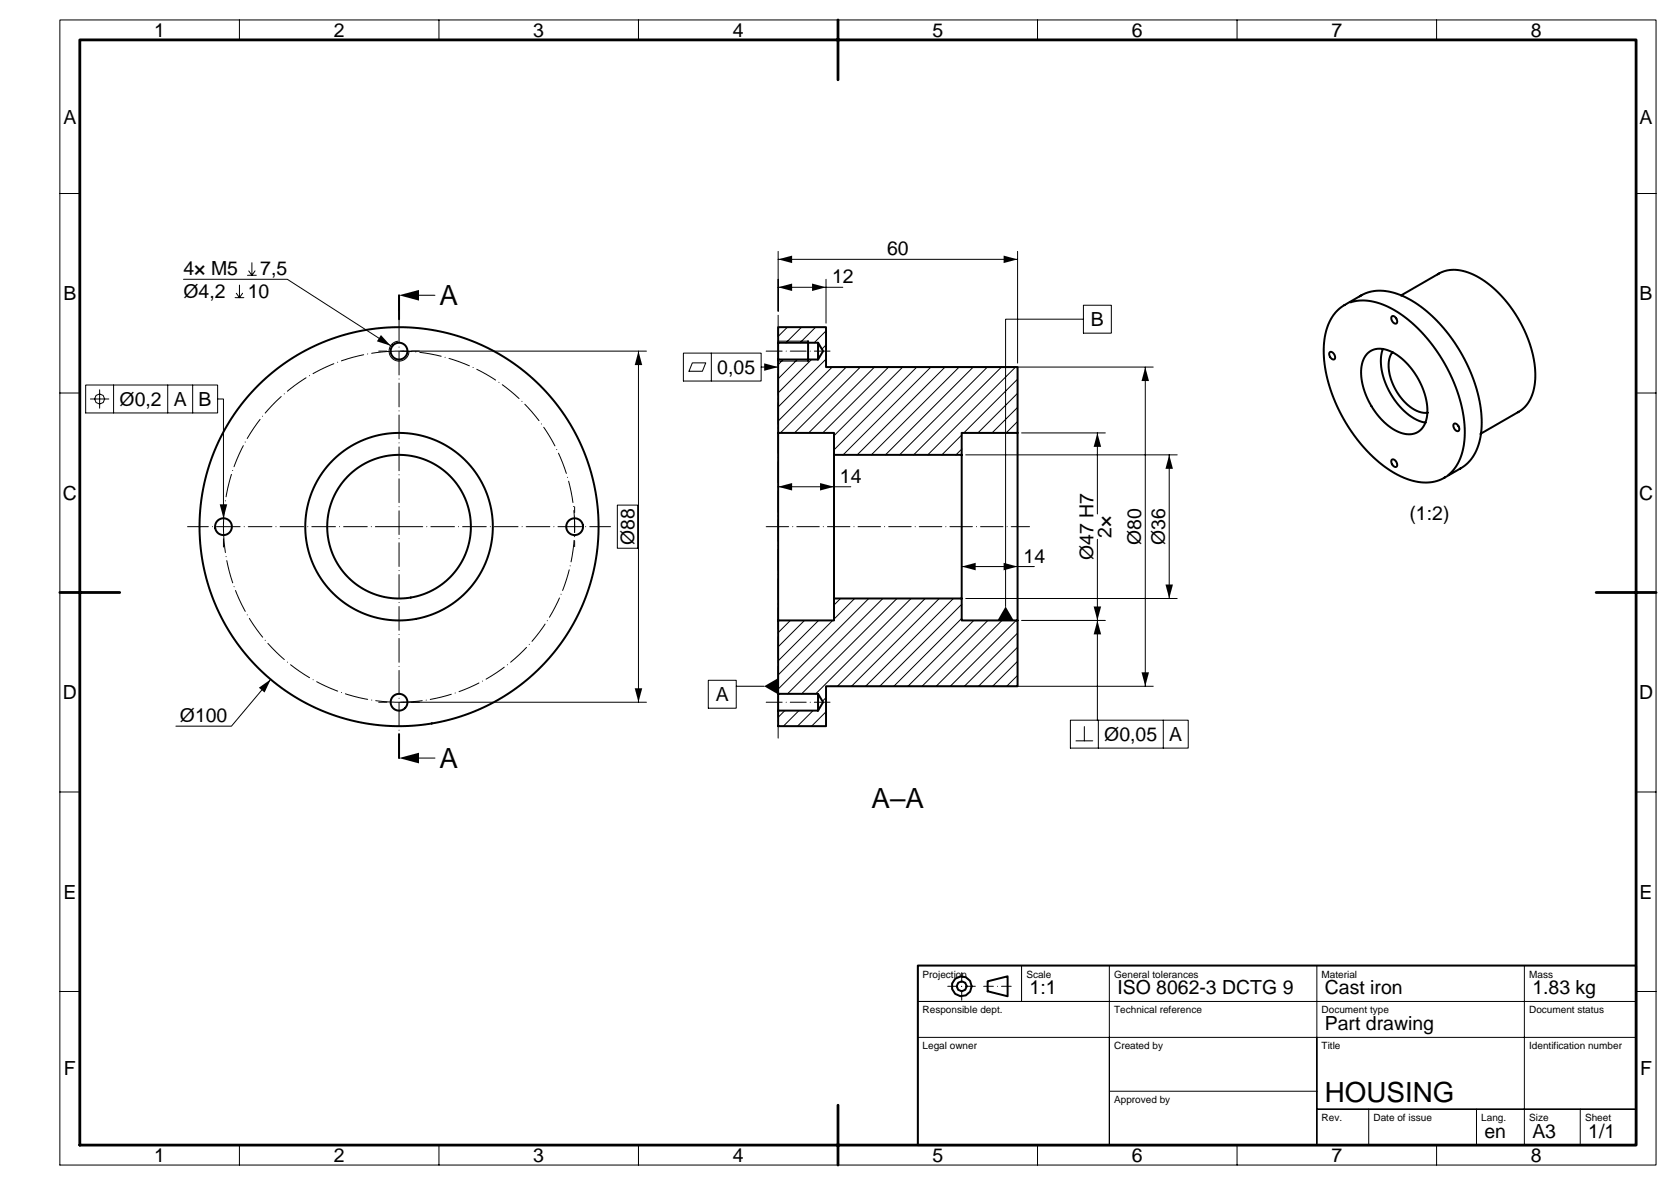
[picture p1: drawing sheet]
<svg xmlns="http://www.w3.org/2000/svg" width="420mm" height="297mm" viewBox="0 0 420 297" stroke-linecap="round" stroke-linejoin="round" font-family="sans-serif">
<g fill="#000">
<path d="M100 74l5-1.3v2.6zM195 72l3.5-.9v1.8zM195 65l3.5-.9v1.8zM203.5 71.1l3.5 .9-3.5 .9zM251.5 64.1l3.5 .9-3.5 .9zM95.5 84l2.4 2.7-3.5-1.2zM160 88l.9 3.5h-1.8zM191.5 91.1l3.5 .9-3.5 .9zM287 92l.9 3.5h-1.8zM275 108.5l.9 3.5h-1.8zM293 114l.9 3.5h-1.8zM55.1 126.4h1.8l-.9 3.5z"/>
<path d="M195 122l3.5-.9v1.8zM205.5 121.1l3.5 .9-3.5 .9zM241 142l3.5-.9v1.8zM252 152l2 3.5h-4zM251.5 141.1l3.5 .9-3.5 .9zM274.1 152h1.8l-.9 3.5zM275 155.5l.9 3.5h-1.8zM292.1 146.5h1.8l-.9 3.5zM64.9 172.4l2.9-2.1-1.5 3.3zM159.1 172.5h1.8l-.9 3.5zM191.5 172l3.5-2v4zM286.1 168.5h1.8l-.9 3.5z"/>
<path d="M100 190l5-1.3v2.6z"/>
</g>
<g fill="none" stroke="#000" stroke-width=".25">
<path d="M15 5h400v287h-400zM60 5v5M110 5v5M160 5v5M210 5v5M260 5v5M310 5v5M360 5v5M15 48.5h5M410 48.5h5M46 70h26l25.9 16.7M58.9 74.6h2.2"/>
<path d="M60 71.5v3.1l-.8-1.1M60.8 73.5l-.8 1.1M62 69h2.2M63.1 65.9v3.1l-.8-1.1M63.9 67.9l-.8 1.1M104 74h5M195 63v15v-8M195 72h16.2M195 65h60M207 70v11M255 63v28M271.5 76.5h7v7h-7z"/>
<path d="M15 98.5h5M21.5 96.5h33v7h-33zM25 97.7v4.6M28.5 96.5v7M42 96.5v7M48.3 96.5v7M99.7 85.5a2.5 2.5 0 0 0-2.2 2.6 2.5 2.5 0 0 0 2.4 2.4 2.5 2.5 0 0 0 2.6-2.2M101 88h61M160 88v88M171.3 88.5h19.4v7h-19.4zM173.5 91h3.4l-.9 2.1h-3.3zM178.3 88.5v7"/>
<path d="M190.7 92h4.3M195 90.5h7.5M195 85.5h7.5M196.3 90.1l-1.3 1.3M197.3 82l-2.3 2.3M199.8 90.1l-4.8 4.8M200.9 82l-3.9 3.9M203.4 90.1l-8.4 8.4M204.4 82l-3.9 3.9M207 90l-12 12M207 82.9l-3 3M207 86.5l-1 1"/>
<path d="M208 92h81M208.5 92l-13.5 13.5M212.1 92l-16.5 16.5M215.6 92l-16.5 16.5M219.1 92l-16.5 16.5M222.7 92l-16.5 16.5M226.2 92l-17.2 17.2M229.7 92l-20.7 20.7M233.3 92l-22 22M236.8 92l-22 22M240.4 92l-22 22M243.9 92l-22 22"/>
<path d="M247.4 92l-22 22M251 92l-22 22M254.5 92l-22 22M255 98.6l-9.9 9.9M255 95l-13.5 13.5M271.5 80h-19.5v72M287 92v80M410 98.5h5M22.7 100h4.6M54.5 100h1.5v29.9M241 112.6l-1.4 1.4M241 109l-5 5"/>
<path d="M242 114h53M255 105.6l-2.9 2.9M255 102.1l-6.4 6.4M256 108.5h21M275 108.5v20.3M293 114v36M154.7 126.6h5.1v10.8h-5.1zM195 122h18.2M275 135.2v45.3M15 148.5h5M198.1 155.5l-3.1 3.1M201.6 155.5l-6.6 6.6"/>
<path d="M205.1 155.5l-10.1 10.1M208.7 155.5l-13.7 13.7M210.6 150l-1.6 1.6M214.2 150l-5.2 5.2M217.7 150l-22.7 22.7M221.2 150l-23.9 23.9M224.8 150l-23.9 23.9M228.3 150l-23.9 23.9M231.8 150l-22 22M235.4 150l-22 22M238.9 150l-22 22M241 155l-17 17"/>
<path d="M241 151.5l-20.5 20.5M241 142h18.2M242 150h53M244 155.5l-16.5 16.5M247.6 155.5l-16.5 16.5M251.1 155.5l-16.5 16.5M254.6 155.5l-16.5 16.5M255 158.7l-13.3 13.3M256 155.5h21M410 148.5h5M67.8 170.3l-9.8 11.7h-13.9M101 176h61"/>
<path d="M177.5 170.5h7v7h-7zM184.5 172h7M196.7 178.1l-1.7 1.7M200.2 178.1l-3.9 3.9M203.7 178.1l-3.9 3.9M207 178.4l-3.6 3.6M207 174.9l-.9 .8M208 172h81M255 169.3l-2.7 2.7M255 165.7l-6.3 6.3M255 162.2l-9.8 9.8M15 198.5h5"/>
<path d="M104 190h5M207 181.9l-.1 .1M268.2 180.5h29.6v7h-29.6zM269.6 185.7h4.2M271.7 182.1v3.6M275.2 180.5v7M291.5 180.5v7M410 198.5h5M15 248.5h5M256 242v9M278 242v9M330 242v45v-27"/>
<path d="M382 242v45M410 251v-9h-180v45h180v-36h-180h48v36v-27h132M410 248.5h5M230 260h48M278 273.5h52M330 278h80zM343 278v9M370 278v9M396 278v9M60 287v5M110 287v5M160 287v5"/>
<path d="M210 287v5M260 287v5M310 287v5M360 287v5"/>
<circle cx="25" cy="100" r="1.26"/>
</g>
<path d="M237.5 247.2h7M241 250.7v-7M246.5 247.2h7" fill="none" stroke="#000" stroke-width=".25" stroke-dasharray="2.4 1 0 1"/>
<path d="M100 132h-53M100 132h53" fill="none" stroke="#000" stroke-width=".25" stroke-dasharray="5.9 1 0 1"/>
<path d="M100 190v-116" fill="none" stroke="#000" stroke-width=".25" stroke-dasharray="6 1 0 1"/>
<path d="M94.9 88h10.2M56 137.1v-10.2M94.9 176h10.2" fill="none" stroke="#000" stroke-width=".25" stroke-dasharray="2.1 1 0 1"/>
<path d="M144 132v-5.1M144 132v5.1" fill="none" stroke="#000" stroke-width=".25" stroke-dasharray="1.5 1 0 1"/>
<path d="M192 132h66" fill="none" stroke="#000" stroke-width=".25" stroke-dasharray="5.6 1 0 1"/>
<path d="M192 88h16M192 176h16" fill="none" stroke="#000" stroke-width=".25" stroke-dasharray="4 1 0 1"/>
<path d="M100.4 176a44 44 0 0 0 43.6-44 44 44 0 0 0-43.6-44" fill="none" stroke="#000" stroke-width=".25" stroke-dasharray="5.4 1 0 1"/>
<path d="M98.9 88a44 44 0 0 0-42.9 43.3M56 132.8a44 44 0 0 0 42.9 43.2" fill="none" stroke="#000" stroke-width=".25" stroke-dasharray="5.8 1 0 1"/>
<path d="M195 79v106" fill="none" stroke="#000" stroke-width=".25" stroke-dasharray="5.3 1 0 1"/>
<path d="M100 74v6M100 190v-6" fill="none" stroke="#000" stroke-width=".5" stroke-dasharray="11.5 2 0 2"/>
<g fill="none" stroke="#000" stroke-width=".5">
<path d="M337 76.4a11.8 11.8 0 0 0-5.2 10.1 37.7 37.7 0 0 0 9.7 25.3 24.9 24.9 0 0 0 14.1 9 9.6 9.6 0 0 0 6.5-1.1M338.4 75.8a14.9 14.9 0 0 1 12.7 3 39.5 39.5 0 0 1 16 29.4 13.5 13.5 0 0 1-4.1 10.8M340.7 74.3a11.4 11.4 0 0 1 11.2 .1 36.5 36.5 0 0 1 16.7 18.9 27.7 27.7 0 0 1 2 18.1 9.9 9.9 0 0 1-4.8 6.1M341.1 74l-4.2 2.5M348.8 79.3h.5l.6 .5 .2 .7-.2 .6-.5-.1-.5-.5-.2-.6zM360.3 68.8a9.6 9.6 0 0 1 9.9 .5 30.9 30.9 0 0 1 14.5 25.7 9.6 9.6 0 0 1-4.3 8.3M360.6 68.6l-9.5 5.4M195 82h12v10h48v80h-48v10h-12zM195 85.9h10l1.3 2.1-1.3 2.1h-10M202.5 85.5v5M205 85.9v4.2M333.2 88.3l.5-.1 .6 .5 .3 .8-.2 .5h-.5l-.5-.5-.3-.7z"/>
<path d="M342.7 88.5a5.4 5.4 0 0 1 6.7 0 17.9 17.9 0 0 1 8.2 15.9 4.7 4.7 0 0 1-7.3 3.8 17.6 17.6 0 0 1-9.1-16.5l.6-1.9zM346.5 87.5a14.8 14.8 0 0 0 2.8 12.5 13.1 13.1 0 0 0 7.9 5.9M349 88.2a8.5 8.5 0 0 0 .2 8.4 11.1 11.1 0 0 0 7.6 6.9l1-.1M195 108.5h14v47h-14M209 114h32M255 108.5h-14v47h14M348.8 115.2h.5l.6 .5 .2 .8-.2 .5h-.5l-.5-.5-.2-.7zM364.4 106.3l.5-.1 .5 .5 .3 .8-.2 .5h-.5l-.5-.5-.3-.7zM366.1 117.3l-4.2 2.5M380.6 103.2l-9.6 5.6M209 150h32M195 173.9h10l1.3 2.1-1.3 2.1h-10"/>
<path d="M205 173.9v4.2M230 242h180v45h-180zM247.5 245.9l5-1.2v5l-5-1.2z"/>
<circle cx="100" cy="88" r="2.1"/>
<circle cx="56" cy="132" r="2.1"/>
<circle cx="100" cy="132" r="50"/>
<circle cx="100" cy="132" r="23.5"/>
<circle cx="100" cy="132" r="18"/>
<circle cx="144" cy="132" r="2.1"/>
<circle cx="100" cy="176" r="2.1"/>
<circle cx="241" cy="247.2" r="2.5"/>
<circle cx="241" cy="247.2" r="1.25"/>
</g>
<path d="M20 10h390v277h-390zM210 5v15M15 148.5h15M400 148.5h15M210 277v15" fill="none" stroke="#000" stroke-width=".7"/>
<g font-size="7">
<text x="110.2" y="76.5">A</text>
<text x="110.2" y="192.5">A</text>
<text x="218.4" y="202.5">A–A</text>
<text x="332" y="276.2">HOUSING</text>
</g>
<g font-size="4.9">
<text x="38.6" y="9.3">1</text>
<text x="83.6" y="9.3">2</text>
<text x="133.6" y="9.3">3</text>
<text x="183.6" y="9.3">4</text>
<text x="233.6" y="9.3">5</text>
<text x="283.6" y="9.3">6</text>
<text x="333.6" y="9.3">7</text>
<text x="383.6" y="9.3">8</text>
<text x="15.9" y="31">A</text>
<text x="410.9" y="31">A</text>
<text x="222.3" y="64">60</text>
<text x="46" y="69">4× M5</text>
<text x="65.2" y="69">7,5</text>
<text x="208.5" y="71">12</text>
<text x="15.9" y="75.2">B</text>
<text x="46" y="74.6">Ø4,2</text>
<text x="62.1" y="74.6">10</text>
<text x="410.9" y="75.2">B</text>
<text x="273.4" y="81.8">B</text>
<text x="179.8" y="93.7">0,05</text>
<text x="30" y="101.7">Ø0,2</text>
<text x="43.5" y="101.7">A</text>
<text x="49.8" y="101.7">B</text>
<text x="15.7" y="125.3">C</text>
<text x="210.5" y="121">14</text>
<text x="410.7" y="125.3">C</text>
<text x="353.2" y="130.4">(1:2)</text>
<text x="159" y="136.6" transform="rotate(-90 159 136.6)">Ø88</text>
<text x="278.5" y="134.8" transform="rotate(-90 278.5 134.8)">2×</text>
<text x="286" y="136.6" transform="rotate(-90 286 136.6)">Ø80</text>
<text x="292" y="136.6" transform="rotate(-90 292 136.6)">Ø36</text>
<text x="256.5" y="141">14</text>
<text x="274" y="140.4" transform="rotate(-90 274 140.4)">Ø47 H7</text>
<text x="15.7" y="175.3">D</text>
<text x="179.4" y="175.8">A</text>
<text x="410.7" y="175.3">D</text>
<text x="45.1" y="181">Ø100</text>
<text x="276.7" y="185.8">Ø0,05</text>
<text x="293" y="185.8">A</text>
<text x="15.9" y="225.3">E</text>
<text x="410.9" y="225.3">E</text>
<text x="258" y="249.2">1:1</text>
<text x="280" y="249.2">ISO 8062-3 DCTG 9</text>
<text x="332" y="249.2">Cast iron</text>
<text x="384" y="249.2">1.83 kg</text>
<text x="332" y="258.2">Part drawing</text>
<text x="16" y="269.5">F</text>
<text x="411" y="269.5">F</text>
<text x="372" y="285.2">en</text>
<text x="384" y="285.2">A3</text>
<text x="398" y="285.2">1/1</text>
<text x="38.6" y="291.3">1</text>
<text x="83.6" y="291.3">2</text>
<text x="133.6" y="291.3">3</text>
<text x="183.6" y="291.3">4</text>
<text x="233.6" y="291.3">5</text>
<text x="283.6" y="291.3">6</text>
<text x="333.6" y="291.3">7</text>
<text x="383.6" y="291.3">8</text>
</g>
<g font-size="2.5">
<text x="231.2" y="245">Projection</text>
<text x="257.2" y="245">Scale</text>
<text x="279.2" y="245">General tolerances</text>
<text x="331.2" y="245">Material</text>
<text x="383.2" y="245">Mass</text>
<text x="231.2" y="254">Responsible dept.</text>
<text x="279.2" y="254">Technical reference</text>
<text x="331.2" y="254">Document type</text>
<text x="383.2" y="254">Document status</text>
<text x="231.2" y="263">Legal owner</text>
<text x="279.2" y="263">Created by</text>
<text x="331.2" y="263">Title</text>
<text x="383.2" y="263">Identification number</text>
<text x="279.2" y="276.5">Approved by</text>
<text x="331.2" y="281">Rev.</text>
<text x="344.2" y="281">Date of issue</text>
<text x="371.2" y="281">Lang.</text>
<text x="383.2" y="281">Size</text>
<text x="397.2" y="281">Sheet</text>
</g>
</svg>
